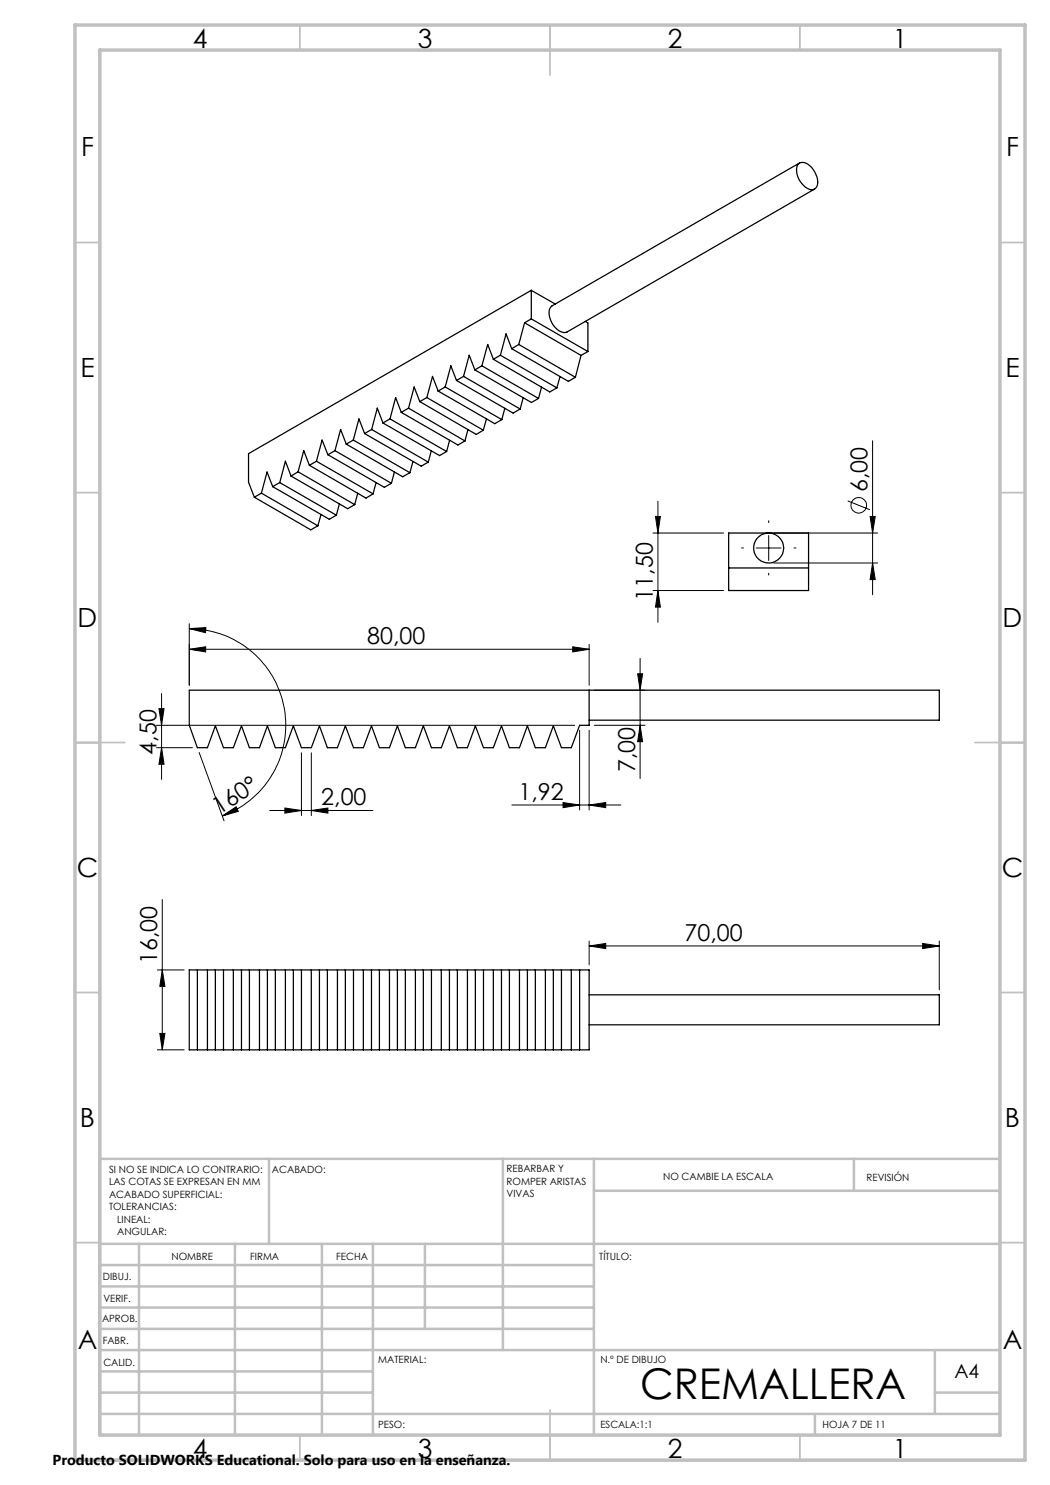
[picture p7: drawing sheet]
<svg xmlns="http://www.w3.org/2000/svg" width="210mm" height="297mm" viewBox="0 0 210 297" stroke-linecap="round" stroke-linejoin="round" font-family="sans-serif">
<g fill="none" stroke="#000" stroke-width=".25">
<path d="M159.7 32.7a1.66 1.66 0 0 1 2.2 .4 4.4 4.4 0 0 1 1.5 4.1 1.21 1.21 0 0 1-1.9 .5 4.1 4.1 0 0 1-2-4.7zM159.9 32.6l-49.5 28.6a2.6 2.6 0 0 0-.1 3.2 2.99 2.99 0 0 0 2.9 2.1l49.7-28.7M106.3 58.1v5.7M106.3 58.1l-56.6 32.6v5.7l1.2 3M106.3 58.1l4.8 2.7M85.4 79.5l-1.4 .8M85.4 79.5l11.3 6.5M87.6 78.2l-1.1-2.9-1.1 4.2M87.6 78.2l11.4 6.5 1.4-.8M89 77.4l-1.4 .8M89 77.4l11.4 6.5M91.3 76.1l-1.1-2.9-1.2 4.2"/>
<path d="M91.3 76.1l11.3 6.5 1.4-.8M92.7 75.3l-1.4 .8M92.7 75.3l11.3 6.5M95 74l-1.2-3-1.1 4.3M95 74l11.3 6.5 1.4-.8M96.4 73.2l-1.4 .8M96.4 73.2l11.3 6.5M98.7 71.9l-1.2-3-1.1 4.3M98.7 71.9l11.3 6.5 1.4-.8M100.1 71l-1.4 .9M100.1 71l11.3 6.6M102.3 69.7l-1.1-2.9-1.1 4.2"/>
<path d="M102.3 69.7l11.4 6.6 1.4-.8M103.8 68.9l-1.5 .8M103.8 68.9l11.3 6.6M104.6 79.5l-.6 2.3M104.9 64.6l-1.1 4.3M104.9 64.6l11.3 6.5M106.3 63.8l-1.4 .8M106.3 63.8l11.3 6.5M108.3 77.4l-.6 2.3M112 75.3l-.6 2.3M116.2 71.1l-1.1 4.4M117.1 64.3l.5 .3v5.7"/>
<path d="M117.6 70.3l-1.4 .8M50.9 99.4l11.3 6.6 1.4-.8M52.3 98.6l-1.4 .8M52.3 98.6l11.3 6.6M54.5 97.3l-1.1-2.9-1.1 4.2M54.5 97.3l11.4 6.6 1.4-.9M56 96.5l-1.5 .8M56 96.5l11.3 6.5M58.2 95.2l-1.1-3-1.1 4.3M58.2 95.2l11.3 6.5 1.4-.8M59.6 94.4l-1.4 .8M59.6 94.4l11.3 6.5"/>
<path d="M61.9 93.1l-1.2-3-1.1 4.3M61.9 93.1l11.3 6.5 1.4-.8M63.3 92.2l-1.4 .9M63.3 92.2l11.3 6.6M65.6 90.9l-1.2-2.9-1.1 4.2M65.6 90.9l11.3 6.6 1.4-.8M67 90.1l-1.4 .8M67 90.1l11.3 6.6M69.3 88.8l-1.2-2.9-1.1 4.2M69.3 88.8l11.2 6.6 1.5-.9M70.7 88l-1.4 .8M70.7 88l11.3 6.5"/>
<path d="M71.5 98.6l-.6 2.3M72.9 86.7l-1.1-2.9-1.1 4.2M72.9 86.7l11.3 6.5 1.5-.8M74.3 85.9l-1.4 .8M74.3 85.9l11.4 6.5M75.2 96.5l-.6 2.3M76.6 84.6l-1.1-3-1.2 4.3M76.6 84.6l11.3 6.5 1.4-.8M78 83.8l-1.4 .8M78 83.8l11.3 6.5M78.9 94.4l-.6 2.3M80.3 82.5l-1.2-3-1.1 4.3"/>
<path d="M80.3 82.5l11.3 6.5 1.4-.8M81.7 81.6l-1.4 .9M81.7 81.6l11.3 6.6M82.6 92.3l-.6 2.2M84 80.3l-1.2-2.9-1.1 4.2M84 80.3l11.2 6.6 1.5-.9M86.3 90.2l-.6 2.2M89.9 88l-.6 2.3M93.6 85.9l-.6 2.3M97.3 83.8l-.6 2.2M101 81.7l-.6 2.2M64.2 102.9l-.6 2.3"/>
<path d="M67.9 100.8l-.6 2.2M145.7 106.6h16v11.5h-16zM145.7 113.6h16M117.8 138v7.1h-1.9l-1.6 4.4h-2l-1.6-4.3-1.6 4.3h-2l-1.6-4.3-1.6 4.3h-2l-1.6-4.3-1.6 4.3h-2l-1.6-4.3-1.6 4.3h-2l-1.6-4.3-1.6 4.3h-2l-1.6-4.3-1.6 4.3h-2l-1.6-4.3-1.6 4.3h-2l-1.6-4.3-1.6 4.3h-2l-1.6-4.3-1.6 4.3h-2l-1.6-4.3-1.6 4.3h-2l-1.6-4.3-1.6 4.3h-2l-1.6-4.3-1.6 4.3h-2l-1.6-4.3-1.6 4.3h-2l-1.6-4.3-1.6 4.3h-2l-1.6-4.4v-7.1h150v6h-70.1M37.9 194h79.9v16h-79.9zM39.5 194v16M41.5 194v16M43.1 194v16M44.7 194v16M46.7 194v16M48.3 194v16M49.9 194v16"/>
<path d="M51.9 194v16M53.5 194v16M55.1 194v16M57.1 194v16M58.7 194v16M60.3 194v16M62.3 194v16M63.9 194v16M65.5 194v16M67.5 194v16M69.1 194v16M70.7 194v16"/>
<path d="M72.7 194v16M74.3 194v16M75.9 194v16M77.9 194v16M79.5 194v16M81.1 194v16M83.1 194v16M84.7 194v16M86.3 194v16M88.3 194v16M89.9 194v16M91.5 194v16"/>
<path d="M93.5 194v16M95.1 194v16M96.7 194v16M98.7 194v16M100.3 194v16M101.9 194v16M103.9 194v16M105.5 194v16M107.1 194v16M109.1 194v16M110.7 194v16M112.3 194v16"/>
<path d="M114.3 194v16M115.9 194v16M117.8 199h70.1v6h-70.1"/>
<circle cx="153.7" cy="109.6" r="3"/>
</g>
<g fill="none" stroke="#000" stroke-width=".2">
<path d="M174.5 88.2v30.8M130.6 106.6h14.1M130.6 118.1h14.1M131.1 103.3h1l-.5 3.3zM131.6 118.1l.5 3.3h-1zM131.6 100.3v24.2M151.2 109.6h5M153.7 107.1v5M154.7 112.6h20.8M154.7 106.6h20.8M169.5 100.2l4.5 1.7M174 103.3h1l-.5 3.3z"/>
<path d="M174.5 112.6l.5 3.3h-1zM32.3 138.7v17.2M37.9 129.9l3.2-.5v1zM37.9 125.7l3.3-.2-.1 1zM37.9 125.7a19.3 19.3 0 0 1 19 16 19.3 19.3 0 0 1-12.5 21.5M37.9 124.7v12.4M37.9 129.9h79.9M114.5 129.4l3.3 .5-3.3 .5zM117.8 128.9v8.2M118.9 138h10.1M127.5 134.8h1l-.5 3.2zM128 131.7v24"/>
<path d="M31.3 145.1h83.6M31.3 149.5h7.2M31.8 141.7h1l-.5 3.4zM32.3 149.5l.5 3.4h-1zM39.8 150.5l5 13.6M60.3 150.6v12.5M62.3 150.6v12.5M115.9 146v16M117.8 146v16M118.9 145.1h10.1M128 145.1l.5 3.2h-1zM32.5 179.9v30.1"/>
<path d="M44.4 163.2l2.8-1.8 .5 .9zM53.9 162.1h20.7M57 161.6l3.3 .5-3.3 .5zM62.3 162.1l3.3-.5v1zM102.4 161h21.8M112.6 160.5l3.3 .5-3.3 .5zM117.8 161l3.3-.5v1zM31.5 194h5.3M32.5 194l.5 3.3h-1zM117.8 189.2l3.3-.5v1zM117.8 188.2v4.8M117.8 189.2h70.1"/>
<path d="M184.5 188.7l3.4 .5-3.4 .5zM187.9 188.2v9.8M31.5 210h5.3M32 206.7h1l-.5 3.3z"/>
<circle cx="171.8" cy="101.1" r="1.55"/>
</g>
<path d="M148.7 109.6h-.5M153.7 104.6v-.5M153.7 114.6v.5M158.7 109.6h.5" fill="none" stroke="#000" stroke-width=".2" stroke-dasharray="15.2 1.3 1.3 1.3" stroke-linecap="butt"/>
<g fill="none" stroke="#c0c0c0" stroke-width=".35">
<path d="M60 5v5M110 5v10M160 5v5M15 48.5h5M200 48.5h5M15 98.5h5M200 98.5h5M15 148.5h10M195 148.5h10M15 198.5h5M200 198.5h5M15 248.5h5"/>
<path d="M200 248.5h5M60 287v5M110 282v10M160 287v5"/>
</g>
<g fill="none" stroke="#c0c0c0" stroke-width=".5">
<path d="M53.8 231.8v17M100.6 231.8v38.2M118.8 231.8v55.2M118.8 238.2h81.2M170.8 231.8v6.4M200 231.8h-180v55.2M20 248.8h180M20 257.3h98.8M20 253h98.8M27.8 248.8v38.2M47 248.8v38.2M64.4 248.8v38.2"/>
<path d="M74.6 248.8v38.2M85 248.8v17M20 265.8h98.8M20 261.5h98.8M20 278.5h54.6M20 274.3h54.6M20 270h180M187 278.5h13M187 270v12.8M20 282.8h180M163 282.8v4.2"/>
</g>
<path d="M15 5h190v287h-190zM20 10h180v277h-180z" fill="none" stroke="#c0c0c0" stroke-width=".7"/>
<g fill="#000">
<path d="M37.9 129.9l3.2-.5v1zM114.5 129.4l3.3 .5-3.3 .5z"/>
<path d="M32.3 149.5l.5 3.4h-1zM31.8 141.7h1l-.5 3.4z"/>
<path d="M128 145.1l.5 3.2h-1zM127.5 134.8h1l-.5 3.2zM174.5 112.6l.5 3.3h-1zM174 103.3h1l-.5 3.3zM131.6 118.1l.5 3.3h-1zM131.1 103.3h1l-.5 3.3z"/>
<path d="M44.4 163.2l2.8-1.8 .5 .9zM37.9 125.7l3.3-.2-.1 1z"/>
<path d="M57 161.6l3.3 .5-3.3 .5zM62.3 162.1l3.3-.5v1z"/>
<path d="M112.6 160.5l3.3 .5-3.3 .5zM117.8 161l3.3-.5v1z"/>
<path d="M32.5 194l.5 3.3h-1zM32 206.7h1l-.5 3.3z"/>
<path d="M184.5 188.7l3.4 .5-3.4 .5zM117.8 189.2l3.3-.5v1z"/>
</g>
<text font-size="8.5" x="128" y="279.7">CREMALLERA</text>
<g font-size="5.3">
<text x="38.5" y="9.5">4</text>
<text x="83.5" y="9.5">3</text>
<text x="133.5" y="9.5">2</text>
<text x="178.5" y="9.5">1</text>
<text x="16.2" y="31.2">F</text>
<text x="201.2" y="31.2">F</text>
<text x="16.1" y="75.5">E</text>
<text x="201.1" y="75.5">E</text>
<text x="15.5" y="125.5">D</text>
<text x="200.5" y="125.5">D</text>
<text x="15.4" y="175.5">C</text>
<text x="200.4" y="175.5">C</text>
<text x="16" y="225.5">B</text>
<text x="201" y="225.5">B</text>
<text x="15.5" y="269.7">A</text>
<text x="200.5" y="269.7">A</text>
<text x="38.5" y="291.5">4</text>
<text x="83.5" y="291.5">3</text>
<text x="133.5" y="291.5">2</text>
<text x="178.5" y="291.5">1</text>
</g>
<g font-size="4.7">
<text x="173.5" y="98.5" transform="rotate(-90 173.5 98.5)">6,00</text>
<text x="130.6" y="120.1" transform="rotate(-90 130.6 120.1)">11,50</text>
<text x="73.4" y="128.8">80,00</text>
<text x="31.3" y="150.9" transform="rotate(-90 31.3 150.9)">4,50</text>
<text x="127" y="154.4" transform="rotate(-90 127 154.4)">7,00</text>
<text x="64.3" y="161.1">2,00</text>
<text x="103.7" y="160">1,92</text>
<text x="43.9" y="163" transform="rotate(-33 43.9 163)">160°</text>
<text x="136.9" y="188.2">70,00</text>
<text x="31.5" y="192.8" transform="rotate(-90 31.5 192.8)">16,00</text>
</g>
<text font-size="3.9" x="190.9" y="275.5">A4</text>
<text font-size="2.9" x="10.5" y="292.9">Producto SOLIDWORKS Educational. Solo para uso en la enseñanza.</text>
<g font-size="2">
<text x="21.8" y="234.6">SI NO SE INDICA LO CONTRARIO:</text>
<text x="21.8" y="237.1">LAS COTAS SE EXPRESAN EN MM</text>
<text x="21.8" y="239.6">ACABADO SUPERFICIAL:</text>
<text x="54.4" y="234.6">ACABADO:</text>
<text x="101.3" y="234.5">REBARBAR Y</text>
<text x="101.3" y="237">ROMPER ARISTAS</text>
<text x="101.3" y="239.5">VIVAS</text>
<text x="132.6" y="236">NO CAMBIE LA ESCALA</text>
<text x="173.3" y="236.2">REVISIÓN</text>
<text x="21.8" y="242.1">TOLERANCIAS:</text>
<text x="23.4" y="244.6">LINEAL:</text>
<text x="23.4" y="247.1">ANGULAR:</text>
<text x="34.3" y="252">NOMBRE</text>
<text x="50" y="251.9">FIRMA</text>
<text x="67.2" y="251.9">FECHA</text>
<text x="119.9" y="251.9">TÍTULO:</text>
<text x="20.6" y="256.1">DIBUJ.</text>
<text x="20.7" y="260.3">VERIF.</text>
<text x="20.4" y="264.4">APROB.</text>
<text x="20.5" y="268.8">FABR.</text>
<text x="20.7" y="273.1">CALID.</text>
<text x="75.6" y="272.5">MATERIAL:</text>
<text x="120.1" y="272.5">N.º DE DIBUJO</text>
<text x="75.6" y="285.5">PESO:</text>
<text x="120.1" y="285.6">ESCALA:1:1</text>
<text x="164.5" y="285.6">HOJA 7 DE 11</text>
</g>
</svg>
